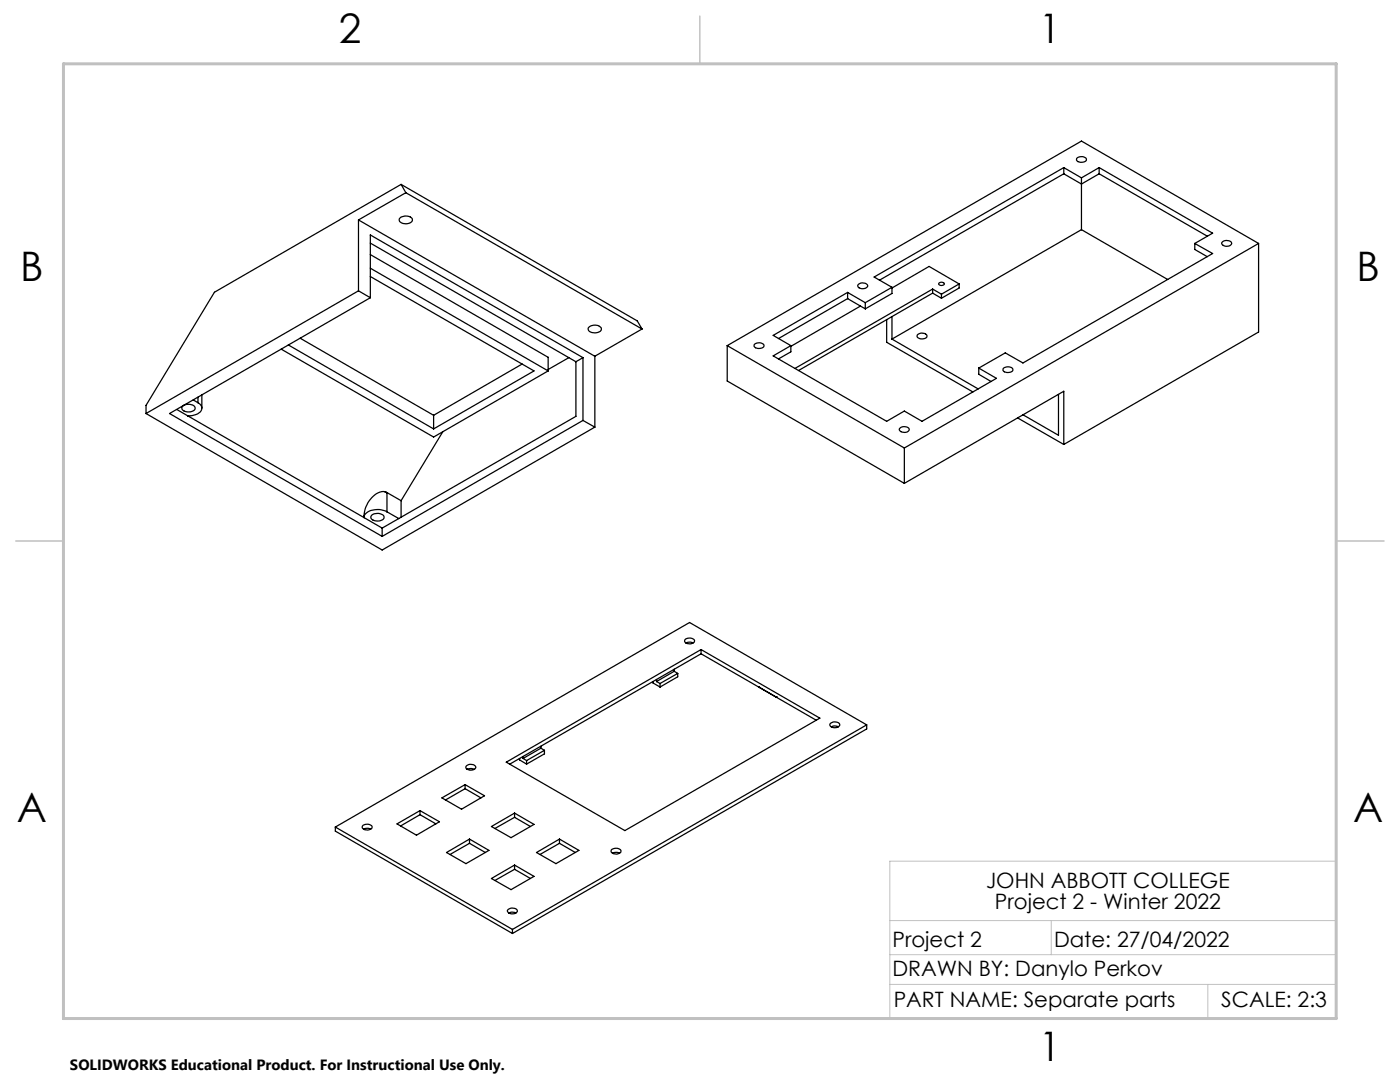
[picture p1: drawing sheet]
<svg xmlns="http://www.w3.org/2000/svg" width="279mm" height="216mm" viewBox="0 0 279 216" stroke-linecap="round" stroke-linejoin="round" font-family="sans-serif">
<path d="M177.6 183.7h89.1M177.6 190.5h89.1M177.6 196.4h89.1M209.8 183.7v6.8M241.1 196.4v6.8M26.7 203.2h240v-31.4h-89.1v31.4" fill="none" stroke="#c0c0c0" stroke-width=".2"/>
<path d="M139.7 3.2v9.5M3.1 107.9h9.6M266.7 107.9h9.5" fill="none" stroke="#c0c0c0" stroke-width=".3"/>
<path d="M12.7 12.7h254v190.5h-254z" fill="none" stroke="#c0c0c0" stroke-width=".6"/>
<g fill="none" stroke="#000" stroke-width=".25">
<path d="M80 36.8l1 1.7M80 36.8l-37.2 21.5-13.7 22.6v1.6M80 36.8l47.2 27.2 .9 1.7M81 38.5l-9.5 5.4M81 38.5l47.1 27.2M212.3 33.4l3.5 2.1M212.3 33.4l-37.9 21.9 3.6 2M212.3 33.4v1.3M212.3 34.7l-36.8 21.2M212.3 34.7l3.5 2 3.6-2M214.9 31.6a1.2 1.2 0 0 1 1.9 .3 1.26 1.26 0 0 1-2 .1zM215.8 35.5v10.3"/>
<path d="M219.4 33.4l22.6 13.1-3.6 2.1M219.4 33.4l-3.6 2.1M219.4 33.4v1.3M219.4 34.7l21.5 12.4M71.5 43.9v14.1M71.5 58l-42.4 24.5M71.5 58l2.4 1.4M71.5 43.9l47.2 27.2M73.9 59.4v-12.5l42.4 24.5M73.9 59.4l-40.1 23.1 42.5 24.5M73.9 48.5l41 23.7M73.9 50.8l35.5 20.5v2.7"/>
<path d="M73.9 53.5l35.5 20.5M73.9 55.2l32.7 18.8-20.1 11.6M79.8 43.5a1.83 1.83 0 0 1 2.5 .1 .96 .96 0 0 1-1.3 1.1 1.03 1.03 0 0 1-1.3-1zM169.2 58.3l3.5 2.1M169.2 58.3l-14.9 8.6 3.5 2.1M169.2 58.3v1.3M169.2 59.6l-13.8 8M169.2 59.6l3.5 2M171.2 56.8a1.21 1.21 0 0 1 2 .3 1.16 1.16 0 0 1-2-.1zM178 57.3l-5.3 3.1M178 57.3v1.3l-5.3 3M186.1 57.7l1.8 1"/>
<path d="M186.1 57.7l-27.5 15.8M186.1 57.7v.8M186.1 58.5l-26.8 15.4M186.1 58.5l1.8 1M187.4 56.5a.59 .59 0 0 1 .6-.2 .59 .59 0 0 1 .4 .5 .59 .59 0 0 1-.6 .2 .59 .59 0 0 1-.4-.5zM187.9 58.7v.8M191.4 56.7l-6-3.5-7.4 4.3M191.4 56.7l-3.5 2M191.4 56.7v.8l-3.5 2M215.8 45.8l-37.8 21.9M215.8 45.8l17.2 10M238.4 48.6l3.6 2-37.8 21.8-3.6-2-5.3 3"/>
<path d="M238.4 48.6v1.2l2.5 1.4M244 48.2a1.34 1.34 0 0 1 1.8 .2 .93 .93 0 0 1-1.5 .7l-.2-.1a.41 .41 0 0 1-.3-.4 .41 .41 0 0 1 .2-.4zM251.2 48.6l-35.4-20.4-70.7 40.8M251.2 48.6l-70.7 40.8M251.2 48.6v17.7l-38.9 22.4M38.6 79.8l.9 .6M39.5 79.3v1.1M40.3 78.8v2.6M56.1 69.7l30.4 17.5 22.9-13.2M57.5 68.8l29 16.8M59.9 67.5l26.6 15.4M104.2 72.6l-17.7 10.3"/>
<path d="M113.5 71.4l-4.1 2.3M114.9 72.2v10.9l-35.3 20.4M116.3 71.4v12.5M116.3 71.4l-1.4 .8M117.5 65.3a1.68 1.68 0 0 1 2.5 .3 1.31 1.31 0 0 1-1.9 .8l-.6-.4-.1-.4zM118.7 71.1v14.1M128.1 65.7l-9.4 5.4M145.1 69l35.4 20.4M145.1 69v7l35.4 20.4M150.7 68.6a1.35 1.35 0 0 1 1.8 .3 1.06 1.06 0 0 1-1.7 .5 .43 .43 0 0 1-.3-.4 .43 .43 0 0 1 .2-.4zM157.8 69l-3.5 2 22.7 13.1 3.5-2.1 3.5 2.1 14.9-8.6-3.6-2.1M157.8 69v1.2l-2.4 1.4"/>
<path d="M171.7 61.1l-13.9 8M172.7 60.4v1.2M177 63.8v4.5l17.2 9.9M178 63.2v4.5M178 67.7l17.2 9.9M183.1 66.9a1.2 1.2 0 0 1 1.9 .2 1.23 1.23 0 0 1-2 .1zM195.3 73.4v1.3l2.5 1.4M200.3 73.4a1.35 1.35 0 0 1 1.8 .3 1.06 1.06 0 0 1-1.7 .5 .43 .43 0 0 1-.3-.4 .43 .43 0 0 1 .2-.4zM211.2 78.7v8.2l-7-4.1M29.1 82.5l47.2 27.2 42.4-24.5M35.3 81.7l2.2 1.3M36.4 81.1a1.8 1.8 0 0 1 2.5 .2 1.03 1.03 0 0 1-1.4 .9l-.8-.2a.58 .58 0 0 1-.3-.9z"/>
<path d="M37.5 83l38.8 22.4M39.5 80.4a1.17 1.17 0 0 1 .8 1.1 1.17 1.17 0 0 1-.9 1.1l-1.1 .3-.8 .1M76.8 98.1l.4 .2M76.8 98.1a4.3 4.3 0 0 0-3.8 3.1l-.3 .9v1.1M77.2 98.3l2.8 1.6M77.2 98.3v3.8M80 99.9v3.3M86.5 82.9v2.7M88.4 86.1l-8.4 13.8M116.3 83.9l2.4 1.3M116.3 83.9l-40 23.1M179.5 85.5a1.2 1.2 0 0 1 2 .3 1.16 1.16 0 0 1-2-.1z"/>
<path d="M180.5 89.4v7M203.1 83.4l9.2 5.3M212.3 88.7v-10.6l-31.8 18.3M74.2 102.8a1.76 1.76 0 0 1 2.4 .2 1.03 1.03 0 0 1-1.4 1l-.8-.2a.57 .57 0 0 1-.2-1zM76.3 105.4v1.6M77.2 102.1a3.7 3.7 0 0 0-4.5 .7v.5M77.2 102.1l2.4 1.4M79.6 103.5l-3.3 1.9M130.3 136v.3l1.4 .8M131 135.6v.4M131 136l.7 .4M131.7 136.4v.7"/>
<path d="M134.5 133.5v.4M134.5 133.9l-3.5 2.1M134.5 133.9l.8 .5M135.3 134.4l-3.6 2M135.3 134.4v.6l-3.6 2.1M136.8 127.5a1.35 1.35 0 0 1 1.8 .3 1.06 1.06 0 0 1-1.7 .5 .43 .43 0 0 1-.3-.3 .43 .43 0 0 1 .2-.5zM136.9 128.3l.6-.2 .8 .2M139.9 129.6v.9M139.9 130.5l-38.2 22M139.9 130.5l23 13.2M151.4 137.1h.1M151.4 137.1l3.5 2"/>
<path d="M154.9 139.1h.1M88.2 159.2l4.6-2.6 3.9 2.2-4.6 2.7zM92.8 157.4l3.2 1.8M92.8 156.6v.8M92.8 157.4l-3.9 2.2M93.2 152.8a1.23 1.23 0 0 1 1.8 .3 1.23 1.23 0 0 1-2 .1zM93.2 153.5l.7-.1 .8 .1M101 152.1l38.9-22.5 23.7 13.7-38.9 22.4zM103.7 151.3v.3l1.4 .9M104.4 151v.3M104.4 151.3l.7 .5M105.1 151.8v.7"/>
<path d="M108 148.9v.4M108 149.3l-3.6 2M108 149.3l.7 .4M108.7 149.7l-3.6 2.1M108.7 149.7v.7l-3.6 2.1M165.7 144.4a1.2 1.2 0 0 1 1.9 .3 1.18 1.18 0 0 1-2-.1zM165.9 145l.6-.1 .8 .1M173 144.6l-35.4-20.4-70.7 40.8M173 144.6l-70.7 40.9M173 144.6v.9l-70.7 40.8M66.9 165l35.4 20.5M66.9 165v.8l35.4 20.5"/>
<path d="M72.5 164.7a1.35 1.35 0 0 1 1.8 .2 1.06 1.06 0 0 1-1.7 .6 .43 .43 0 0 1-.3-.4 .43 .43 0 0 1 .2-.4zM72.6 165.5l.6-.2 .8 .2M79.2 164.4l4.6-2.7 3.9 2.3-4.6 2.7zM83.8 162.6l3.2 1.8M83.8 161.7v.9M83.8 162.6l-3.9 2.2M89.1 170.1l4.6-2.7 3.9 2.3-4.6 2.6zM93.7 167.4v.9M93.7 168.3l-3.9 2.2M93.7 168.3l3.2 1.8M98.1 164.9l4.6-2.7 3.9 2.3-4.6 2.6zM98.1 175.3l4.6-2.7 3.9 2.3-4.6 2.6z"/>
<path d="M102.7 162.2v.9M102.7 172.6v.9M102.7 173.5l-3.9 2.2M102.7 173.5l3.2 1.8M102.7 163.1l3.2 1.8M102.7 163.1l-3.9 2.2M107.1 170.1l4.6-2.7 3.8 2.3-4.6 2.6zM111.7 167.4v.9M111.7 168.3l-3.9 2.2M111.7 168.3l3.1 1.8M122 169.6a1.2 1.2 0 0 1 1.9 .3 1.11 1.11 0 0 1-1.9-.1zM122.2 170.3l.7-.2 .7 .2"/>
<path d="M101.3 181.6a1.2 1.2 0 0 1 2 .2 1.16 1.16 0 0 1-2.1-.1zM101.6 182.2l.6-.2 .8 .2M102.3 185.5v.8"/>
</g>
<g font-size="8.1">
<text x="67.6" y="8.5">2</text>
<text x="207.3" y="8.5">1</text>
<text x="4" y="56.1">B</text>
<text x="270.7" y="56.1">B</text>
<text x="3.3" y="164.1">A</text>
<text x="270" y="164.1">A</text>
<text x="207.3" y="211.7">1</text>
</g>
<g font-size="4.2">
<text x="196.8" y="177.2">JOHN ABBOTT COLLEGE</text>
<text x="198.5" y="181.4">Project 2 - Winter 2022</text>
<text x="178.1" y="188.9">Project 2</text>
<text x="210.3" y="188.9">Date: 27/04/2022</text>
<text x="178.1" y="194.8">DRAWN BY: Danylo Perkov</text>
<text x="178.4" y="201">PART NAME: Separate parts</text>
<text x="243.7" y="201">SCALE: 2:3</text>
</g>
<text font-size="3" x="14" y="213.5">SOLIDWORKS Educational Product. For Instructional Use Only.</text>
</svg>
